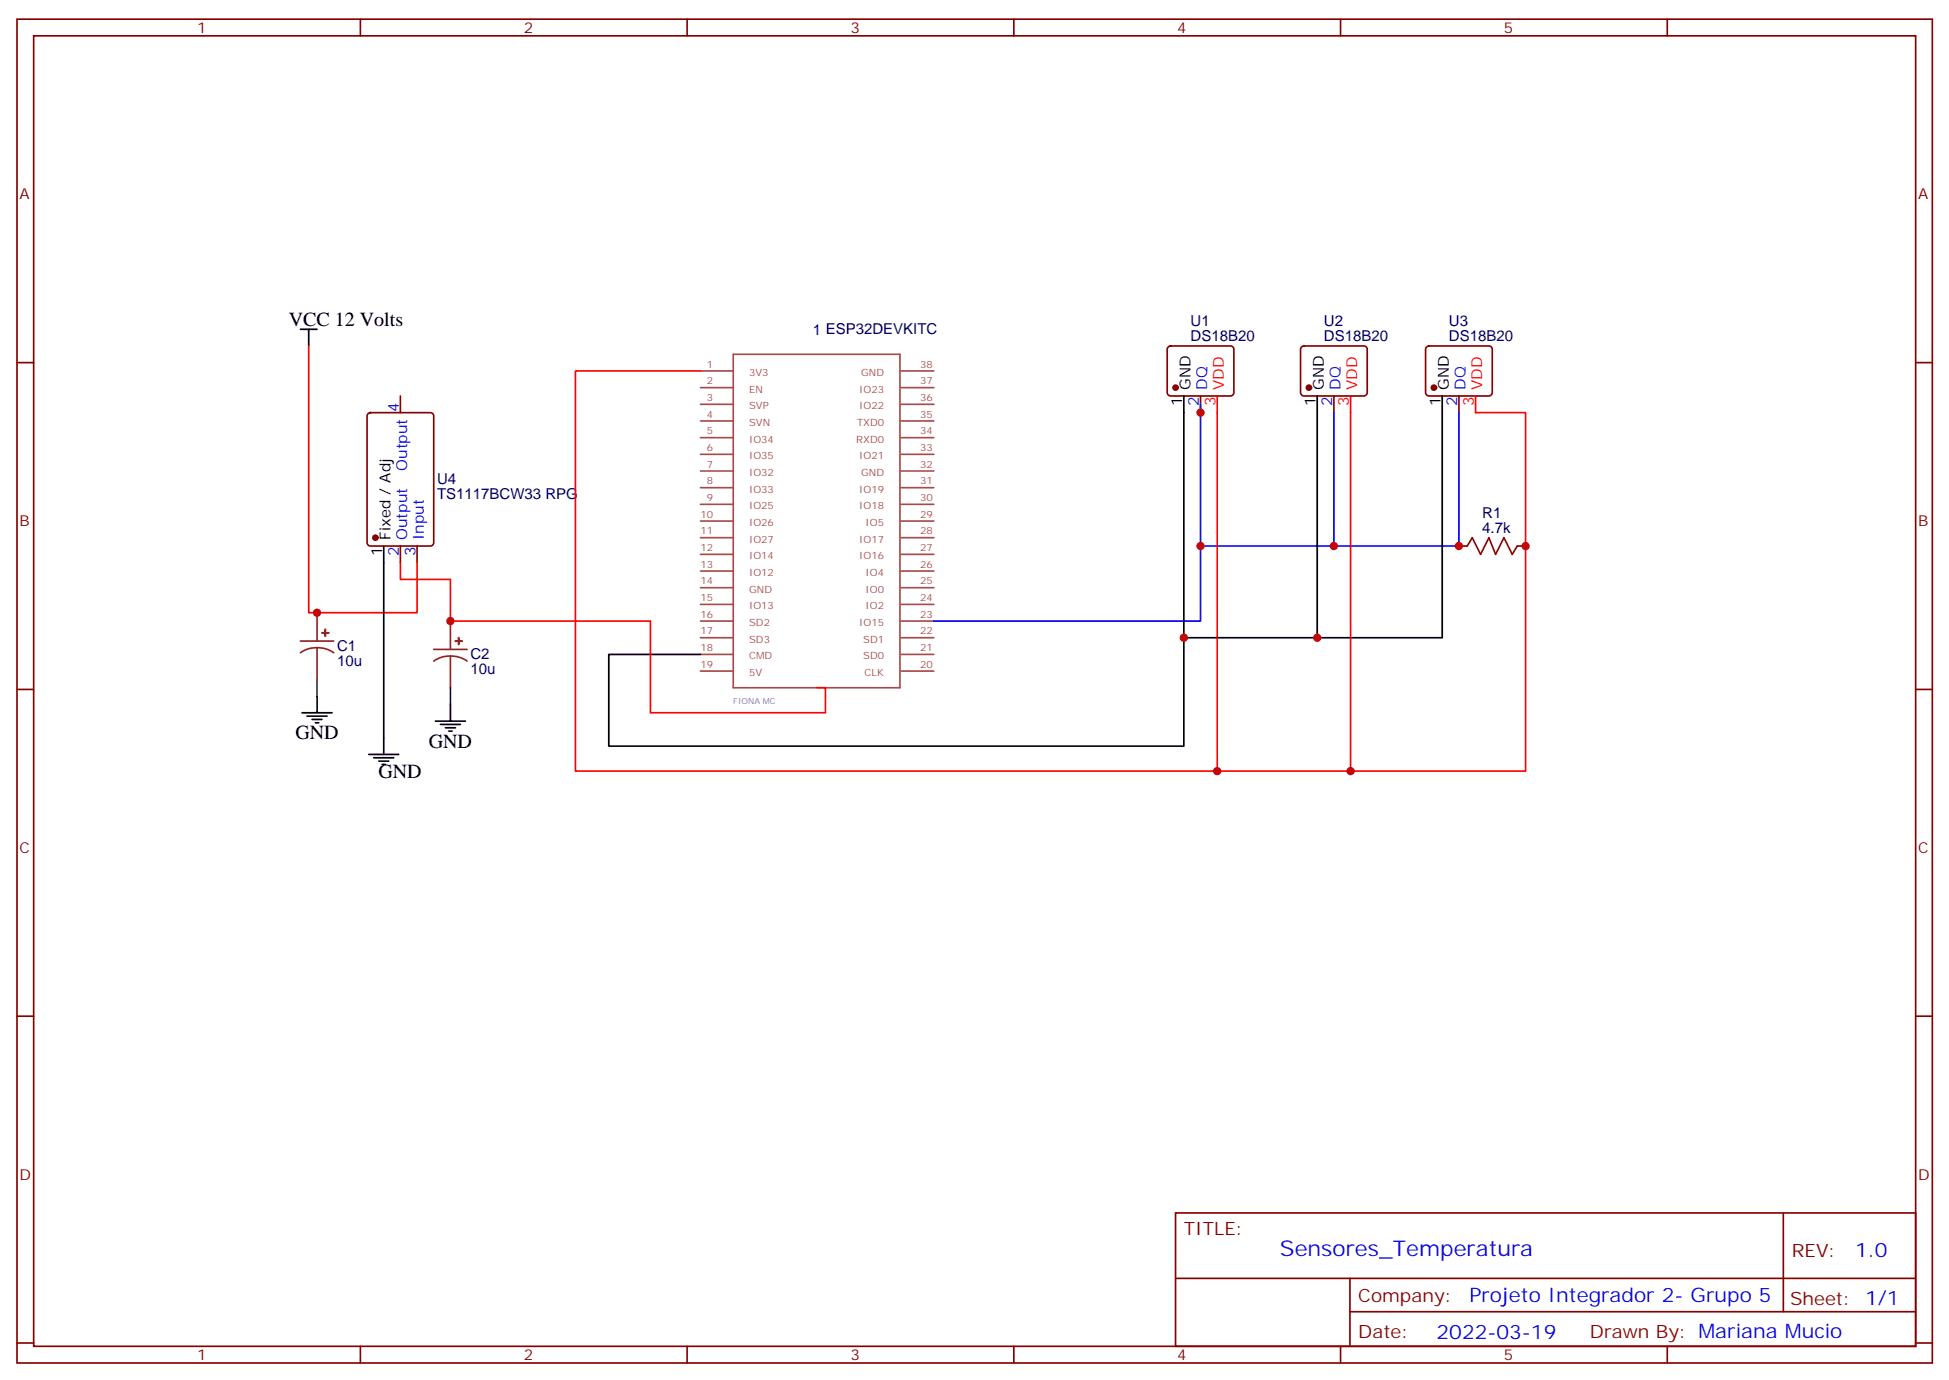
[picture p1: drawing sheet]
<svg xmlns="http://www.w3.org/2000/svg" width="412mm" height="292mm" viewBox="0 0 412 292" stroke-linecap="round" stroke-linejoin="round" font-family="sans-serif">
<g fill="none" stroke="#870000" stroke-width=".35">
<path d="M3.6 4.1h405.3v284.3h-405.3zM7.1 7.6h398.3v277.3h-398.3zM76.3 4.1v3.5M145.4 4.1v3.5M214.6 4.1v3.5M283.7 4.1v3.5M352.8 4.1v3.5M3.6 76.7h3.5M247.2 73.4l.5-.2h12.7a.71 .71 0 0 1 .7 .7v9.2a.76 .76 0 0 1-.7 .7h-12.7a.76 .76 0 0 1-.7-.7v-9.2zM275.5 73.4l.4-.2h12.7a.71 .71 0 0 1 .7 .7v9.2a.76 .76 0 0 1-.7 .7h-12.7a.76 .76 0 0 1-.7-.7v-9.2zM301.9 73.4l.5-.2h12.7a.71 .71 0 0 1 .7 .7v9.2a.76 .76 0 0 1-.7 .7h-12.7a.76 .76 0 0 1-.7-.7v-9.2zM405.4 76.7h3.5"/>
<path d="M77.9 87.5l.5-.2h12.7a.71 .71 0 0 1 .7 .7v26.8a.76 .76 0 0 1-.7 .7h-12.7a.76 .76 0 0 1-.7-.7v-26.8zM84.7 83.8v3.5M254.1 83.8v3.5M282.3 83.8v3.5M308.8 83.8v3.5M84.7 115.5v3.6M88.3 115.5v3.6M308.8 115.5h1.7M321.1 115.5h1.8M3.6 145.9h3.5M405.4 145.9h3.5M3.6 215h3.5"/>
<path d="M405.4 215h3.5M248.8 256.6h156.6v28.3h-156.6zM377.4 256.7v20.8M248.8 270.5h156.5M285.7 277.5h119.6M285.7 270.5v14.1M3.6 284.2h3.5M76.3 284.9v3.5M145.4 284.9v3.5M214.6 284.9v3.5M283.7 284.9v3.5M352.8 284.9v3.5"/>
<path d="M405.4 284.2h3.5"/>
</g>
<g fill="none" stroke="#a64a4a" stroke-width=".35">
<path d="M148.2 78.5h7M155.2 75h35.3v70.5h-35.3zM190.7 78.5h6.9M148.2 82h7M148.2 85.5h7M148.2 89.1h7M148.2 92.6h7M148.2 96.1h7M148.2 99.7h7M190.7 82h6.9M190.7 85.5h6.9M190.7 89.1h6.9"/>
<path d="M190.7 92.6h6.9M190.7 96.1h6.9M190.7 99.7h6.9M148.2 103.2h7M148.2 106.7h7M148.2 110.2h7M148.2 113.8h7M148.2 117.3h7M190.7 103.2h6.9M190.7 106.7h6.9M190.7 110.2h6.9M190.7 113.8h6.9"/>
<path d="M190.7 117.3h6.9M148.2 120.8h7M148.2 124.4h7M148.2 127.9h7M148.2 131.4h7M148.2 134.9h7M148.2 138.5h7M190.7 120.8h6.9M190.7 124.4h6.9M190.7 127.9h6.9M190.7 131.4h6.9M190.7 134.9h6.9"/>
<path d="M190.7 138.5h6.9M148.2 142h7M190.7 142h6.9"/>
</g>
<g fill="#870000" stroke="#870000" stroke-width=".35">
<circle cx="248.8" cy="82" r=".53"/>
<circle cx="277" cy="82" r=".53"/>
<circle cx="303.5" cy="82" r=".53"/>
<circle cx="79.4" cy="113.8" r=".53"/>
</g>
<g fill="none" stroke="#000" stroke-width=".35">
<path d="M63.6 69.7h3.5M65.3 69.7v3.5M250.5 83.8v74.1h-121.7v-19.4h19.4M278.8 83.8v51.1h-28.3M305.2 83.8v51.1h-26.4M81.2 115.5v44.1M63.9 150.8h6.4M65 151.5h4.2M66 152.2h2.2M66.7 152.9h.8M67.1 147.3v3.5M78 159.6h6.4"/>
<path d="M92.1 152.6h6.4M93.2 153.3h4.2M94.3 154h2.1M95 154.7h.7M95.3 149v3.6M79.1 160.3h4.2M80.2 161h2.1M80.9 161.7h.7"/>
</g>
<path d="M65.3 73.2v56.4h23v-10.5M148.2 78.5h-26.4v84.7h164v-79.4M257.6 83.8v79.4M312.3 83.8v3.5h10.6v75.9h-37.1M84.7 119.1v3.5h10.6v8.8h42.4v19.4h37v-5.3h-1.8" fill="none" stroke="#f00" stroke-width=".35"/>
<path d="M310.5 115.5l1.1-1.7 1.7 3.5 1.8-3.5 1.4 3.5 1.8-3.5 1.7 3.5 1.1-1.8" fill="none" stroke="#a10000" stroke-width=".35"/>
<path d="M63.6 135.6h7M67.1 137.1l-1.9 .2-1.6 .8M67.1 137.1l1.8 .2 1.7 .8M67.1 129.6v6M67.1 137.1v6.7M91.8 137.4h7M95.3 138.8l-1.8 .3-1.7 .8M95.3 138.8l1.9 .3 1.6 .8M95.3 131.4v6M95.3 138.8v6.7" fill="none" stroke="#8c2424" stroke-width=".35"/>
<g fill="#8c2424" stroke="#8c2424" stroke-width=".35">
<path d="M68.2 133.9h1.4z"/>
<path d="M68.8 133.2l.1 1.4z"/>
<path d="M96.4 135.6l1.4 .1z"/>
<path d="M97 134.9l.1 1.4z"/>
</g>
<path d="M254.1 85.5v45.9h-56.5M282.3 87.3v28.2h-28.2M308.8 87.3v28.2h-26.5" fill="none" stroke="#00f" stroke-width=".35"/>
<path d="M67.1 143.8v3.5M95.3 145.5v3.5" fill="none" stroke="#008700" stroke-width=".35"/>
<g fill="#c00">
<circle cx="254.1" cy="87.3" r=".88"/>
<circle cx="254.1" cy="115.5" r=".88"/>
<circle cx="282.3" cy="115.5" r=".88"/>
<circle cx="308.8" cy="115.5" r=".88"/>
<circle cx="250.5" cy="134.9" r=".88"/>
<circle cx="278.8" cy="134.9" r=".88"/>
<circle cx="257.6" cy="163.2" r=".88"/>
<circle cx="285.8" cy="163.2" r=".88"/>
<circle cx="322.9" cy="115.5" r=".88"/>
<circle cx="67.1" cy="129.6" r=".88"/>
<circle cx="95.3" cy="131.4" r=".88"/>
</g>
<text font-size="4.6" fill="#00f" x="270.9" y="265.7">Sensores_Temperatura</text>
<g font-size="4.2">
<text x="61.1" y="69">VCC 12 Volts</text>
<text x="62.5" y="156.5">GND</text>
<text x="90.7" y="158.2">GND</text>
<text x="80.1" y="164.6">GND</text>
</g>
<g font-size="4.2" fill="#00f">
<text x="392.6" y="265.9">1.0</text>
<text x="311" y="275.5">Projeto Integrador 2- Grupo 5</text>
<text x="304" y="283.3">2022-03-19</text>
</g>
<g font-size="3.9" fill="#800">
<text x="250.5" y="261.2">TITLE:</text>
<text x="379.2" y="265.9">REV:</text>
<text x="287.5" y="275.4">Company:</text>
<text x="378.8" y="276">Sheet: 1/1</text>
<text x="287.5" y="283.1">Date:</text>
<text x="336.5" y="283.2">Drawn By: Mariana Mucio</text>
</g>
<g font-size="3.2" fill="#800">
<text x="41.7" y="7.1">1</text>
<text x="110.8" y="7.1">2</text>
<text x="180" y="7.1">3</text>
<text x="249.1" y="7.1">4</text>
<text x="318.3" y="7.1">5</text>
<text x="4.1" y="42.2">A</text>
<text x="405.9" y="42.2">A</text>
<text x="4.1" y="111.3">B</text>
<text x="405.9" y="111.3">B</text>
<text x="4.1" y="180.4">C</text>
<text x="405.9" y="180.4">C</text>
<text x="4.1" y="249.6">D</text>
<text x="405.9" y="249.6">D</text>
<text x="41.7" y="287.9">1</text>
<text x="110.8" y="287.9">2</text>
<text x="180" y="287.9">3</text>
<text x="249.1" y="287.9">4</text>
<text x="318.3" y="287.9">5</text>
</g>
<g font-size="3.2" fill="#000080">
<text x="172" y="70.8">1 ESP32DEVKITC</text>
<text x="252" y="69">U1</text>
<text x="280.2" y="69">U2</text>
<text x="306.6" y="69">U3</text>
<text x="252" y="72.1">DS18B20</text>
<text x="280.2" y="72.1">DS18B20</text>
<text x="306.6" y="72.1">DS18B20</text>
<text x="92.5" y="105.7">TS1117BCW33 RPG</text>
<text x="92.5" y="102.5">U4</text>
<text x="313.7" y="112.7">4.7k</text>
<text x="313.7" y="109.5">R1</text>
<text x="71.3" y="137.8">C1</text>
<text x="71.3" y="140.9">10u</text>
<text x="99.6" y="142.7">10u</text>
<text x="99.6" y="139.5">C2</text>
</g>
<g font-size="3.2">
<text x="252" y="82.5" transform="rotate(-90 252 82.5)">GND</text>
<text x="280.2" y="82.5" transform="rotate(-90 280.2 82.5)">GND</text>
<text x="306.6" y="82.5" transform="rotate(-90 306.6 82.5)">GND</text>
<text x="250.2" y="86" transform="rotate(-90 250.2 86)">1</text>
<text x="278.4" y="86" transform="rotate(-90 278.4 86)">1</text>
<text x="304.9" y="86" transform="rotate(-90 304.9 86)">1</text>
<text x="80.9" y="117.7" transform="rotate(-90 80.9 117.7)">1</text>
<text x="82.6" y="114.2" transform="rotate(-90 82.6 114.2)">Fixed / Adj</text>
</g>
<g font-size="3.2" fill="#00f">
<text x="255.5" y="82.5" transform="rotate(-90 255.5 82.5)">DQ</text>
<text x="283.7" y="82.5" transform="rotate(-90 283.7 82.5)">DQ</text>
<text x="310.2" y="82.5" transform="rotate(-90 310.2 82.5)">DQ</text>
<text x="84.4" y="87.1" transform="rotate(-90 84.4 87.1)">4</text>
<text x="253.7" y="86" transform="rotate(-90 253.7 86)">2</text>
<text x="281.9" y="86" transform="rotate(-90 281.9 86)">2</text>
<text x="308.4" y="86" transform="rotate(-90 308.4 86)">2</text>
<text x="86.1" y="99.6" transform="rotate(-90 86.1 99.6)">Output</text>
<text x="84.4" y="117.7" transform="rotate(-90 84.4 117.7)">2</text>
<text x="86.1" y="114.2" transform="rotate(-90 86.1 114.2)">Output</text>
<text x="87.9" y="117.7" transform="rotate(-90 87.9 117.7)">3</text>
<text x="89.7" y="114.2" transform="rotate(-90 89.7 114.2)">Input</text>
</g>
<g font-size="3.2" fill="#f00">
<text x="259" y="82.5" transform="rotate(-90 259 82.5)">VDD</text>
<text x="287.2" y="82.5" transform="rotate(-90 287.2 82.5)">VDD</text>
<text x="313.7" y="82.5" transform="rotate(-90 313.7 82.5)">VDD</text>
<text x="257.2" y="86" transform="rotate(-90 257.2 86)">3</text>
<text x="285.5" y="86" transform="rotate(-90 285.5 86)">3</text>
<text x="311.9" y="86" transform="rotate(-90 311.9 86)">3</text>
</g>
<g font-size="2.1" fill="#a54b4b">
<text x="149.6" y="77.8">1</text>
<text x="194.7" y="77.8">38</text>
<text x="149.6" y="81.3">2</text>
<text x="158.5" y="79.5">3V3</text>
<text x="158.5" y="83.1">EN</text>
<text x="181.9" y="83.1">IO23</text>
<text x="182.2" y="79.5">GND</text>
<text x="194.7" y="81.3">37</text>
<text x="149.6" y="84.9">3</text>
<text x="149.6" y="88.4">4</text>
<text x="158.5" y="86.6">SVP</text>
<text x="181.9" y="86.6">IO22</text>
<text x="194.7" y="88.4">35</text>
<text x="194.7" y="84.9">36</text>
<text x="149.6" y="91.9">5</text>
<text x="149.6" y="95.4">6</text>
<text x="158.5" y="90.1">SVN</text>
<text x="158.5" y="93.6">IO34</text>
<text x="181.2" y="93.6">RXD0</text>
<text x="181.4" y="90.1">TXD0</text>
<text x="194.7" y="95.4">33</text>
<text x="194.7" y="91.9">34</text>
<text x="149.6" y="99">7</text>
<text x="158.5" y="97.2">IO35</text>
<text x="158.5" y="100.7">IO32</text>
<text x="181.9" y="97.2">IO21</text>
<text x="182.2" y="100.7">GND</text>
<text x="194.7" y="99">32</text>
<text x="149.6" y="102.5">8</text>
<text x="149.6" y="106">9</text>
<text x="158.5" y="104.2">IO33</text>
<text x="158.5" y="107.8">IO25</text>
<text x="181.9" y="107.8">IO18</text>
<text x="181.9" y="104.2">IO19</text>
<text x="194.7" y="106">30</text>
<text x="194.7" y="102.5">31</text>
<text x="148.2" y="109.5">10</text>
<text x="148.2" y="113.1">11</text>
<text x="158.5" y="111.3">IO26</text>
<text x="183.2" y="111.3">IO5</text>
<text x="194.7" y="113.1">28</text>
<text x="194.7" y="109.5">29</text>
<text x="148.2" y="116.6">12</text>
<text x="158.5" y="114.8">IO27</text>
<text x="158.5" y="118.3">IO14</text>
<text x="181.9" y="118.3">IO16</text>
<text x="181.9" y="114.8">IO17</text>
<text x="194.7" y="116.6">27</text>
<text x="148.2" y="120.1">13</text>
<text x="148.2" y="123.7">14</text>
<text x="158.5" y="121.9">IO12</text>
<text x="158.5" y="125.4">GND</text>
<text x="183.2" y="125.4">IO0</text>
<text x="183.2" y="121.9">IO4</text>
<text x="194.7" y="123.7">25</text>
<text x="194.7" y="120.1">26</text>
<text x="148.2" y="127.2">15</text>
<text x="148.2" y="130.7">16</text>
<text x="158.5" y="128.9">IO13</text>
<text x="183.2" y="128.9">IO2</text>
<text x="194.7" y="130.7">23</text>
<text x="194.7" y="127.2">24</text>
<text x="148.2" y="134.2">17</text>
<text x="148.2" y="137.8">18</text>
<text x="158.5" y="132.5">SD2</text>
<text x="158.5" y="136">SD3</text>
<text x="181.9" y="132.5">IO15</text>
<text x="182.7" y="136">SD1</text>
<text x="194.7" y="137.8">21</text>
<text x="194.7" y="134.2">22</text>
<text x="148.2" y="141.3">19</text>
<text x="158.5" y="139.5">CMD</text>
<text x="158.5" y="143">5V</text>
<text x="182.7" y="139.5">SD0</text>
<text x="183" y="143">CLK</text>
<text x="194.7" y="141.3">20</text>
</g>
<text font-size="1.8" fill="#838383" x="155.2" y="149">FIONA MC</text>
</svg>
